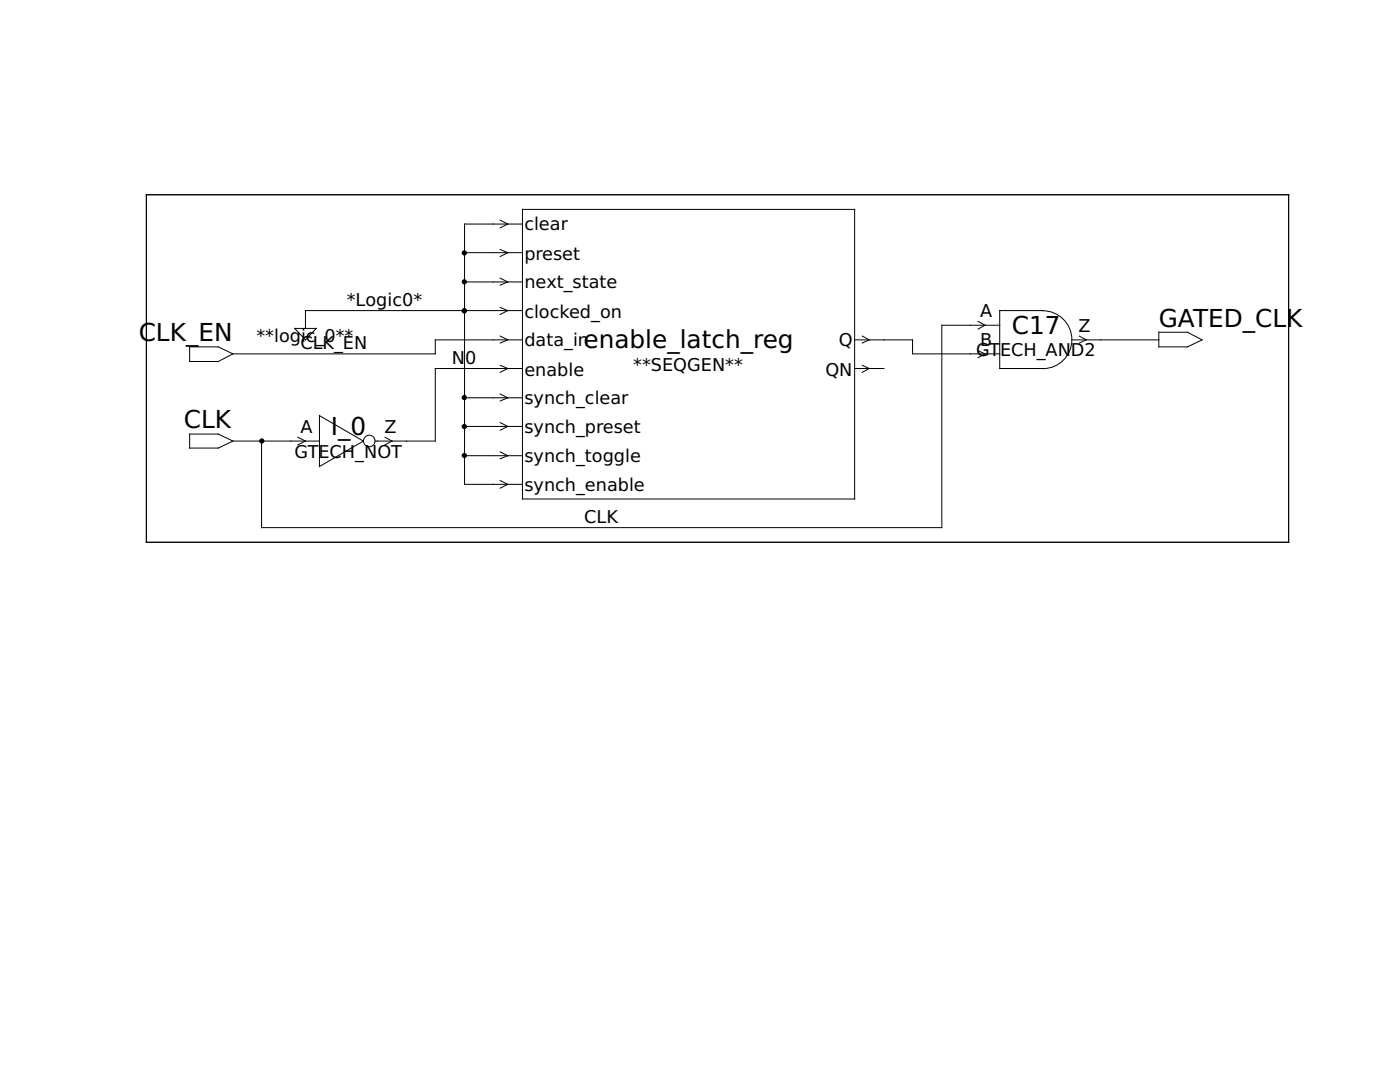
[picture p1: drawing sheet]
<svg xmlns="http://www.w3.org/2000/svg" width="279mm" height="216mm" viewBox="0 0 279 216" stroke-linecap="round" stroke-linejoin="round" font-family="sans-serif">
<g fill="none" stroke="#000" stroke-width=".2">
<path d="M29.2 38.9h228v69.3h-228zM92.7 50.4h11.6M92.7 56.3h11.6M99.8 49.8l1.5 .6-1.5 .8M99.8 55.5l1.5 .8-1.5 .6M99.8 43.9l1.5 .8-1.5 .8M104.3 41.8h66.3v57.8h-66.3zM104.3 44.7h-11.6v51.9h11.6M37.8 69.2h5.8l2.9 1.4-2.9 1.5h-5.8zM58.8 65.5h4.3l-2.1 2.3zM92.7 79.4h11.6M99.8 67.1l1.5 .7-1.5 .7"/>
<path d="M99.8 61.3l1.5 .7-1.5 .7M99.8 72.9l1.5 .6-1.5 .8M99.8 78.6l1.5 .8-1.5 .6M104.3 73.5h-17.4v14.5h-12.1M104.3 62h-43.3v3.5M104.3 67.8h-17.4v2.8h-40.4M170.6 73.5h5.8M170.6 67.8h11.5v2.8h17.4M172.1 67.1l1.4 .7-1.4 .7M172.1 72.9l1.4 .6-1.4 .8M195.2 70l1.4 .6-1.4 .8M195.2 64.1l1.4 .8-1.4 .8"/>
<path d="M199.5 64.9h-11.5v40.4h-135.8v-17.3M208.2 62h-8.7v11.5l8.6 .1a5.8 5.8 0 0 0 5.8-5.8 5.8 5.8 0 0 0-5.8-5.8M213.9 67.8h17.4M215.4 67.1l1.4 .7-1.4 .7M231.3 66.3h5.7l2.9 1.5-2.9 1.4h-5.7zM37.8 86.6h5.8l2.9 1.4-2.9 1.4h-5.8zM46.5 88h17.3M59.4 87.2l1.6 .8-1.6 .8M63.8 82.9l8.7 5.1-8.7 5.1zM76.8 87.2l1.4 .8-1.4 .8M92.7 90.9h11.6M92.7 85.1h11.6"/>
<path d="M99.8 95.9l1.5 .7-1.5 .8M99.8 90.2l1.5 .7-1.5 .7M99.8 84.3l1.5 .8-1.5 .8"/>
<circle cx="73.7" cy="88" r="1.15"/>
</g>
<g fill="#000" stroke="#000" stroke-width=".2">
<circle cx="92.7" cy="50.5" r=".42"/>
<circle cx="92.7" cy="56.2" r=".42"/>
<circle cx="92.7" cy="79.3" r=".42"/>
<circle cx="92.7" cy="62" r=".42"/>
<circle cx="52.2" cy="88" r=".42"/>
<circle cx="92.7" cy="85.1" r=".42"/>
<circle cx="92.7" cy="90.9" r=".42"/>
</g>
<g font-size="4.9">
<text x="231.3" y="65.2">GATED_CLK</text>
<text x="27.7" y="68.1">CLK_EN</text>
<text x="116.5" y="69.5">enable_latch_reg</text>
<text x="201.9" y="66.5">C17</text>
<text x="36.7" y="85.3">CLK</text>
<text x="66" y="86.7">I_0</text>
</g>
<g font-size="3.5">
<text x="104.6" y="46">clear</text>
<text x="104.6" y="51.8">preset</text>
<text x="104.6" y="57.5">next_state</text>
<text x="69.2" y="61.1">*Logic0*</text>
<text x="104.6" y="63.4">clocked_on</text>
<text x="195.6" y="63.2">A</text>
<text x="51.2" y="68.2">**logic_0**</text>
<text x="59.9" y="69.7">CLK_EN</text>
<text x="104.6" y="69.1">data_in</text>
<text x="167.4" y="69.1">Q</text>
<text x="194.8" y="71.1">GT</text>
<text x="195.6" y="69.1">B</text>
<text x="199.6" y="71.1">ECH_AND2</text>
<text x="215.3" y="66.2">Z</text>
<text x="90.2" y="72.6">N</text>
<text x="92.8" y="72.6">0</text>
<text x="104.6" y="74.9">enable</text>
<text x="126.4" y="74">**SEQGEN**</text>
<text x="164.7" y="74.9">QN</text>
<text x="104.6" y="80.6">synch_clear</text>
<text x="59.9" y="86.4">A</text>
<text x="76.7" y="86.4">Z</text>
<text x="104.6" y="86.4">synch_preset</text>
<text x="58.8" y="91.3">GTECH_NOT</text>
<text x="104.6" y="92.2">synch_toggle</text>
<text x="104.6" y="97.9">synch_enable</text>
<text x="116.6" y="104.4">CLK</text>
</g>
</svg>
